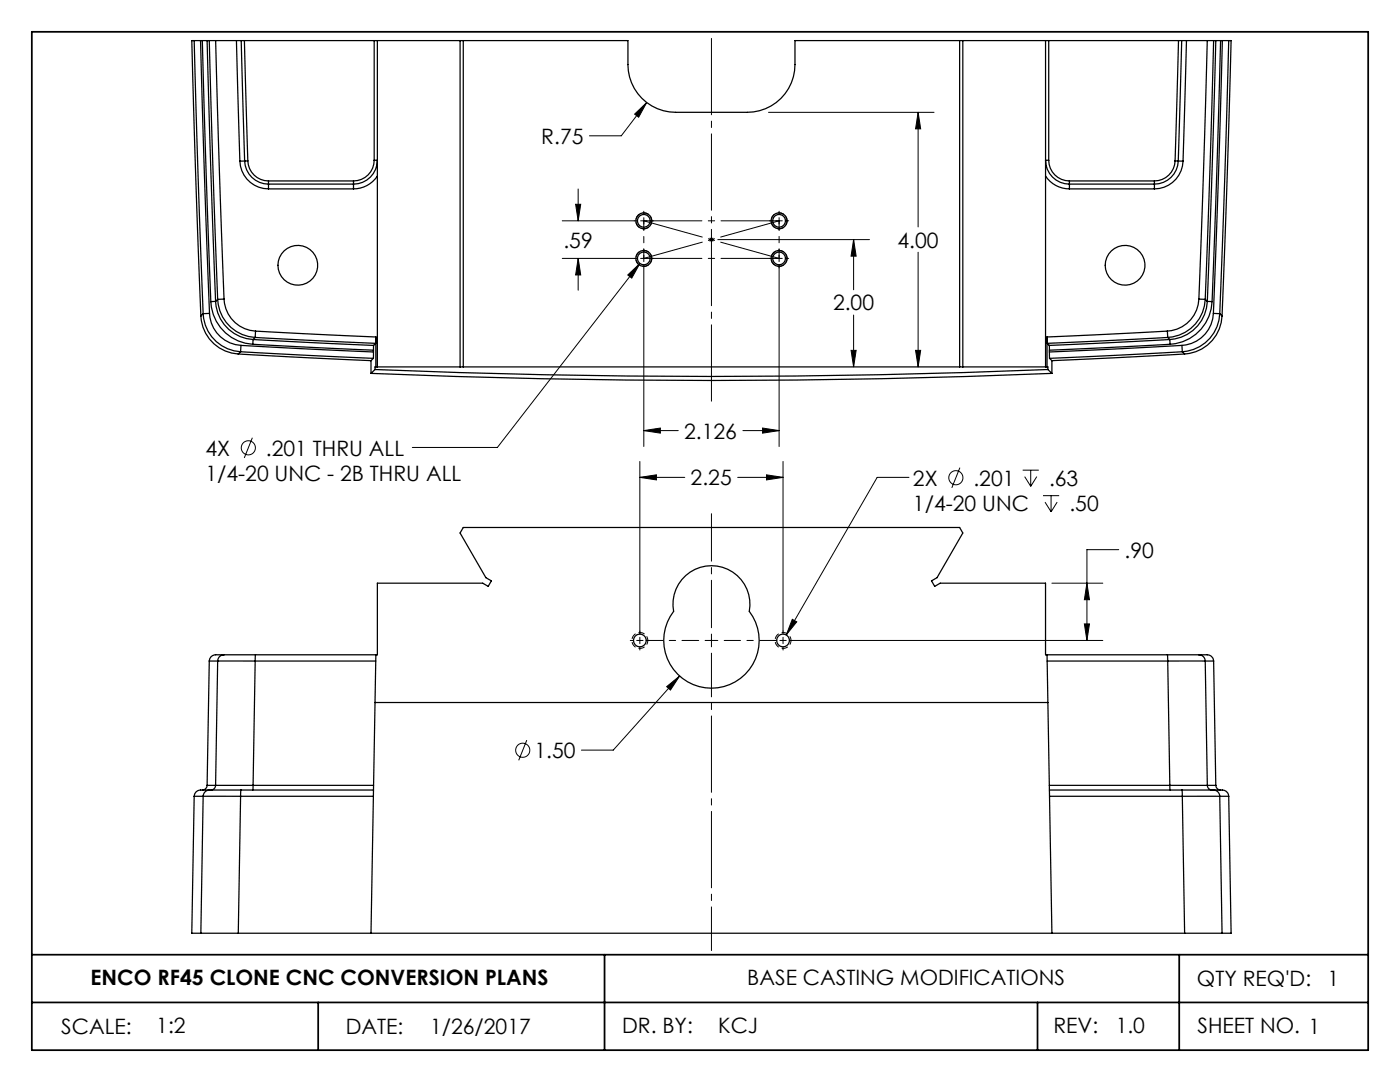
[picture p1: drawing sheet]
<svg xmlns="http://www.w3.org/2000/svg" width="279mm" height="216mm" viewBox="0 0 279 216" stroke-linecap="round" stroke-linejoin="round" font-family="sans-serif">
<g fill="none" stroke="#000" stroke-width=".2">
<path d="M115.4 37.7v6.4M126.7 22.8l2.4-2.3-1.6 2.9zM129.1 20.5l-5.1 6.6h-6.4M153.4 22.4h33M183.2 22.4l.5 3.3h-1zM183.2 22.4v22.9M112.2 51.6h15M112.2 44.1h15M114.9 40.8h1l-.5 3.3zM115.4 51.6l.5 3.3h-1zM115.4 51.6v6.3M125.3 54.9l2.4-2.3-1.6 2.9z"/>
<path d="M127.7 52.6l-28.4 36.7h-17M127.9 51.6h1.2M127.9 44.1h1.2M128.5 42.2v.6M128.5 43.4v1.3M128.5 45.3v.7M128.5 49.7v.6M128.5 50.9v1.3M128.5 52.8v36.3M129.8 51.6h.6M129.8 44.1h.6M141.5 47.8h1"/>
<path d="M141.6 47.5l.7 .7M142 47.3v1M142.3 47.5l-.7 .7M143.3 47.8h30.2M153.6 51.6h.6M153.6 44.1h.6M154.9 51.6h1.2M154.9 44.1h1.2M155.5 42.2v.6M155.5 43.4v1.3M155.5 45.3v.7M155.5 49.7v.6"/>
<path d="M155.5 50.9v1.3M155.5 52.8v36.3M156.8 51.6h.6M156.8 44.1h.6M170.4 47.8v10M170.4 47.8l.5 3.3h-1.1zM183.2 50.3v22.9M169.8 69.9h1.1l-.5 3.3zM170.4 62.9v10.3M182.7 69.9h1l-.5 3.3zM50.4 87.3l-1.6 4.1M127.7 92.1v34.4"/>
<path d="M127.7 95.3h9M127.7 95.3l3.3-.6v1.1zM128.5 85.9l3.3-.5v1zM128.5 85.9h6.9M147.2 95.3h9.1M148.3 85.9h7.2M152.2 85.4l3.3 .5-3.3 .5zM153 94.7l3.3 .6-3.3 .5zM156.3 92.1v33.9M181.4 95.3h-6.3l-18.2 31.4M191.6 93.3l-1.6 4M204.1 93.8h3.2"/>
<path d="M204.5 95.1l1.2 1.9M205.7 93.8v3.2M206.9 95.1l-1.2 1.9M208.2 98.9h3.2M209.8 98.9v3.2M208.6 100.2l1.2 1.9M209.9 116.4h10.2M211 100.2l-1.2 1.9M216.9 116.4l.5 3.3h-1zM223.3 109.7h-6.4v18.1M127.1 127.8h1.2M127.7 127.2v1.2"/>
<path d="M133 137l2.6-2.1-1.8 2.8zM135.6 134.9l-13.2 14.8h-6.4M140.7 127.8h2.6M142 126.5v2.6M155.6 127.8h1.3M156.3 127.2v1.2M157.9 127.8h62.2M158.1 123.6l.9 .5-2.1 2.6zM216.4 124.5h1l-.5 3.3zM105.1 147.7l-1.6 4"/>
<circle cx="49.6" cy="89.4" r="1.41"/>
<circle cx="190.8" cy="95.3" r="1.41"/>
<circle cx="104.3" cy="149.7" r="1.41"/>
</g>
<path d="M130.1 51.6a1.59 1.59 0 0 0-2.4-1.4 1.59 1.59 0 0 0-.1 2.7 1.59 1.59 0 0 0 2.5-1.2v-.1M130.1 44.1a1.59 1.59 0 0 0-2.4-1.4 1.59 1.59 0 0 0-.1 2.7 1.59 1.59 0 0 0 2.5-1.2v-.1M157.1 44.1a1.59 1.59 0 0 0-2.4-1.4 1.59 1.59 0 0 0-.1 2.7 1.59 1.59 0 0 0 2.5-1.2v-.1M157.1 51.6a1.59 1.59 0 0 0-2.4-1.4 1.59 1.59 0 0 0-.1 2.7 1.59 1.59 0 0 0 2.5-1.2v-.1M129.3 127.8a1.59 1.59 0 0 1-2.3 1.4 1.59 1.59 0 0 1-.2-2.7 1.59 1.59 0 0 1 2.5 1.1v.2M157.9 127.8a1.59 1.59 0 0 1-2.4 1.4 1.59 1.59 0 0 1-.1-2.7 1.59 1.59 0 0 1 2.5 1.1v.2" fill="none" stroke="#000" stroke-width=".2" stroke-dasharray="1.3 .6" stroke-dashoffset=".4" stroke-linecap="butt"/>
<path d="M142 80.5v-73.3" fill="none" stroke="#000" stroke-width=".2" stroke-dasharray="15.2 1.3 1.3 1.3" stroke-dashoffset="18.6"/>
<path d="M128.5 51.6h27M128.5 44.1h27" fill="none" stroke="#000" stroke-width=".2" stroke-dasharray="15.2 1.3 1.3 1.3" stroke-dashoffset="3.6"/>
<path d="M128.5 51.6v-7.5M155.5 51.6v-7.5" fill="none" stroke="#000" stroke-width=".2" stroke-dasharray="15.2 1.3 1.3 1.3" stroke-dashoffset="13.4"/>
<path d="M128.5 51.6l27-7.5M128.5 44.1l27 7.5" fill="none" stroke="#000" stroke-width=".2" stroke-dasharray="15.2 1.3 1.3 1.3" stroke-dashoffset="3.1"/>
<path d="M6.3 6.3h266.7v203.2h-266.7zM6.3 190.5h266.7M120.6 190.5v19M235.3 190.5v19M6.3 200h266.7M63.5 200v9.5M207.1 200v9.5" fill="none" stroke="#000" stroke-width=".35"/>
<path d="M126.4 127.8h-.6M127.7 126.5v-.6M127.7 129.1v.6M129 127.8h.6M155 127.8h-.6M156.3 126.5v-.6M156.3 129.1v.6M157.5 127.8h.7" fill="none" stroke="#000" stroke-width=".2" stroke-dasharray="15.2 1.3 1.3 1.3"/>
<path d="M142 125.3v-22.8" fill="none" stroke="#000" stroke-width=".2" stroke-dasharray="15.2 1.3 1.3 1.3" stroke-dashoffset="5.8"/>
<path d="M139.4 127.8h-10.5" fill="none" stroke="#000" stroke-width=".2" stroke-dasharray="15.2 1.3 1.3 1.3" stroke-dashoffset="11.9"/>
<path d="M142 130.3v59.4" fill="none" stroke="#000" stroke-width=".2" stroke-dasharray="15.2 1.3 1.3 1.3" stroke-dashoffset="6.5"/>
<path d="M144.5 127.8h10.4" fill="none" stroke="#000" stroke-width=".2" stroke-dasharray="15.2 1.3 1.3 1.3" stroke-dashoffset="12"/>
<g fill="#000">
<path d="M170.4 47.8l.5 3.3h-1.1zM169.8 69.9h1.1l-.5 3.3z"/>
<path d="M216.9 116.4l.5 3.3h-1zM216.4 124.5h1l-.5 3.3zM127.7 95.3l3.3-.6v1.1zM153 94.7l3.3 .6-3.3 .5zM158.1 123.6l-1.2 3.1 2.1-2.6zM133 137l.8 .7 1.8-2.8zM128.5 85.9l3.3-.5v1zM152.2 85.4l3.3 .5-3.3 .5zM115.4 51.6l.5 3.3h-1zM114.9 40.8h1l-.5 3.3zM125.3 54.9l.8 .6 1.6-2.9zM182.7 69.9h1l-.5 3.3zM183.2 22.4l.5 3.3h-1zM126.7 22.8l.8 .6 1.6-2.9z"/>
</g>
<g fill="none" stroke="#000" stroke-width=".25">
<path d="M38.8 8.1l.7 27.2 1 27.3M40 8.1l.8 27.2 1 27.2M40.4 8.1l1.7 52.1M41.3 8.1l1.7 52M41.8 8.1l1.6 51.6M43 8.1l1.7 51.6M47.2 8.1l.7 24.1M48.1 8.1l.7 24M48.8 8.1l.7 24M74.7 8.1v23.9M75.3 8.1v65.1M91.8 8.1v65.1"/>
<path d="M92.5 8.1v65.1M191.5 8.1v65.1M192.2 8.1v65.1M208.7 8.1v65.1M209.3 8.1v23.9M235.2 8.1l-.7 24M235.8 8.1l-.7 24M236.8 8.1l-.7 24.1M240.9 8.1l-1.6 51.6M242.2 8.1l-1.7 51.6M242.6 8.1l-1.7 52M243.6 8.1l-1.7 52.1"/>
<path d="M243.9 8.1l-.7 27.2-1 27.2M245.2 8.1l-.8 27.2-1 27.3M47.9 32.2a5.7 5.7 0 0 0 5.7 5.5M48.8 32.1l-.9 .1M49.5 32.1h-.7M49.5 32.1a4.1 4.1 0 0 0 4.1 4M53.6 37.7h16.9M53.6 36.1v1.6M53.6 36.1h16.9M70.5 36.1v1.6M74.7 32h.6a4.8 4.8 0 0 1-4.8 4.7h-16.9a4.8 4.8 0 0 1-4.8-4.6M74.7 32a4.1 4.1 0 0 1-4.2 4.1"/>
<path d="M75.3 35.1a5.7 5.7 0 0 1-4.8 2.6M208.7 35.1a5.7 5.7 0 0 0 4.7 2.6M209.3 32h-.6a4.8 4.8 0 0 0 4.7 4.7h17a4.8 4.8 0 0 0 4.7-4.6M209.3 32a4.1 4.1 0 0 0 4.1 4.1M213.4 36.1v1.6M213.4 37.7h17M213.4 36.1h17M230.4 36.1v1.6M234.5 32.1h.6M234.5 32.1a4.1 4.1 0 0 1-4.1 4M235.1 32.1l1 .1M236.1 32.2a5.7 5.7 0 0 1-5.7 5.5"/>
<path d="M43.4 59.7a7.9 7.9 0 0 0 7.5 7.6M43.4 59.7l-.4 .4M44.7 59.7h-1.3M44.7 59.7a6.7 6.7 0 0 0 6.3 6.4M239.3 59.7h1.2M239.3 59.7a6.7 6.7 0 0 1-6.3 6.4M240.5 59.7a7.9 7.9 0 0 1-7.5 7.6M240.5 59.7l.4 .4M40.1 63l-1-27.4-.8-27.5h87v4.8a9.5 9.5 0 0 0 9.5 9.5h14.3a9.5 9.5 0 0 0 9.6-9.5v-4.8h87l-.8 27.5-1 27.4M40.1 63a7.9 7.9 0 0 0 7.5 7.6M40.5 62.6a7.9 7.9 0 0 0 7.5 7.6M40.5 62.6l-.4 .4"/>
<path d="M41.8 62.5l-1.3 .1M41.8 62.5a6.7 6.7 0 0 0 6.3 6.4M42.1 60.2a8.9 8.9 0 0 0 8.4 8.5M43 60.1a7.9 7.9 0 0 0 7.5 7.6M43 60.1l-.9 .1M47.6 70.6l26.4 1.4M48 70.2l26.5 1.3M48 70.2l-.4 .4M48.1 68.9l-.1 1.3M48.1 68.9l26.4 1.3M50.5 68.7l24 1.2M50.5 67.7l24.1 1.2"/>
<path d="M50.5 67.7v1M50.9 67.3l24.1 1.2M50.9 67.3l-.4 .4M51 66.1l-.1 1.2M51 66.1l24 1.1M74 74.5a1628.3 1628.3 0 0 0 135.9 0M74 72v2.5M74.5 71.5l-.5 .5M74.5 70.2v1.3M74.5 69.9v.3M74.6 68.9l-.1 1M74.8 73.7a1628.1 1628.1 0 0 0 134.3 0"/>
<path d="M74.8 73.7v-.5h134.3v.5M74.8 73.7l-.8 .8M75 68.5l-.4 .4M75 67.2v1.3M75 67.2v6M209 67.2v1.3M209 67.2v6M209 68.5l.4 .4M209.1 73.7l.8 .8M209.4 68.9v1M209.4 70.2l.1 1.3M209.4 69.9v.3"/>
<path d="M209.5 71.5l.4 .5M209.9 72v2.5M233 66.1l-24 1.1M233 66.1v1.2M233 67.3l-24 1.2M233 67.3l.5 .4M233.5 67.7l-24.1 1.2M233.5 67.7v1M233.5 68.7l-24.1 1.2M235.9 68.9l-26.5 1.3M235.9 68.9l.1 1.3M236 70.2l-26.5 1.3"/>
<path d="M236 70.2l.4 .4M236.4 70.6l-26.5 1.4M240.9 60.1a7.9 7.9 0 0 1-7.4 7.6M240.9 60.1l1 .1M241.9 60.2a8.9 8.9 0 0 1-8.4 8.5M242.2 62.5l1.2 .1M242.2 62.5a6.7 6.7 0 0 1-6.3 6.4M243.4 62.6a7.9 7.9 0 0 1-7.4 7.6M243.4 62.6l.5 .4M243.9 63a7.9 7.9 0 0 1-7.5 7.6M136.8 114.8a7.7 7.7 0 0 1 9-.9 7.7 7.7 0 0 1 3.7 8.1 9.5 9.5 0 0 1-1.1 12.8 9.5 9.5 0 0 1-12.9 0 9.5 9.5 0 0 1-1.1-12.8 7.7 7.7 0 0 1 2.4-7.2zM41.8 131.9l-.5 24.8"/>
<path d="M41.8 131.9a1.27 1.27 0 0 1 1.2-1.2h32.3v-14.3h21l1.1 .6 .7-1.1-1.1-.6-5.2-8.9 .7-1.1h99l.7 1.1-5.2 8.9-1.1 .6 .6 1.1 1.1-.6h21.1v14.3h32.2a1.27 1.27 0 0 1 1.3 1.2M41.8 131.9h1.6M43.4 131.9h7.5M43.4 131.9l-.4 24.8M44.7 130.7a1.27 1.27 0 0 0-1.3 1.2M50.9 131.9l-.4 24.8M50.9 131.9h24.1M51 130.7l-.1 1.2M75 130.7l-1 55.5M209 130.7l.1 9.5M209 131.9h24M233 130.7v1.2"/>
<path d="M233 131.9l.5 24.8M233 131.9h7.5M239.3 130.7a1.27 1.27 0 0 1 1.2 1.2M240.5 131.9l.4 24.8M240.5 131.9h1.7M242.2 131.9l.4 24.8M38.8 158.9l-.5 27.3h207.4l-.5-27.3M38.8 158.9h1.7M40.5 158.9l-.4 27.3M40.5 158.9h7.5M41.3 156.7v.1a.95 .95 0 0 1-.9 .8M41.3 156.7h1.7"/>
<path d="M41.8 157.6a1.27 1.27 0 0 0-1.3 1.3M43 156.7h7.5M43 156.7a.95 .95 0 0 1-.9 .9M48 158.9l-.4 27.3M48 158.9h26.5M48.1 157.6l-.1 1.3M50.5 156.7v.9M50.5 156.7h24.1M74.5 157.6h-34.5a1.27 1.27 0 0 0-1.2 1.3M74.8 140.2h134.3M209.1 140.2l.8 46M209.4 156.7h24.1"/>
<path d="M209.4 157.6h34.5a1.27 1.27 0 0 1 1.3 1.3M209.5 158.9h26.5M233.5 156.7v.9M233.5 156.7h7.4M235.9 157.6l.1 1.3M236 158.9l.4 27.3M236 158.9h7.4M240.9 156.7a.95 .95 0 0 0 1 .9M240.9 156.7h1.7M242.2 157.6a1.27 1.27 0 0 1 1.2 1.3M242.6 156.7v.1a.95 .95 0 0 0 1 .8M243.4 158.9l.5 27.3"/>
<path d="M243.4 158.9h1.8"/>
<circle cx="59.4" cy="52.9" r="4"/>
<circle cx="128.5" cy="51.6" r="1.28"/>
<circle cx="128.5" cy="44.1" r="1.28"/>
<circle cx="128.5" cy="51.6" r="1.59"/>
<circle cx="128.5" cy="44.1" r="1.59"/>
<circle cx="155.5" cy="51.6" r="1.28"/>
<circle cx="155.5" cy="44.1" r="1.59"/>
<circle cx="155.5" cy="51.6" r="1.59"/>
<circle cx="155.5" cy="44.1" r="1.28"/>
<circle cx="224.5" cy="52.9" r="4"/>
<circle cx="127.7" cy="127.8" r="1.28"/>
<circle cx="156.3" cy="127.8" r="1.28"/>
</g>
<g font-size="4.2">
<text x="108" y="28.7">R.75</text>
<text x="112.5" y="49.4">.59</text>
<text x="179.1" y="49.4">4.00</text>
<text x="166.3" y="61.9">2.00</text>
<text x="136.5" y="87.5">2.126</text>
<text x="41" y="96">1/4-20 UNC - 2B THRU ALL</text>
<text x="41" y="90.9">4X</text>
<text x="53.1" y="90.9">.201 THRU ALL</text>
<text x="137.8" y="96.9">2.25</text>
<text x="182.2" y="102">1/4-20 UNC</text>
<text x="182.2" y="96.9">2X</text>
<text x="194.3" y="96.9">.201</text>
<text x="209.4" y="96.9">.63</text>
<text x="213.4" y="102">.50</text>
<text x="224.4" y="111.3">.90</text>
<text x="106.7" y="151.3">1.50</text>
<text x="18.1" y="196.6">ENCO RF45 CLONE CNC CONVERSION PLANS</text>
<text x="149.1" y="196.6">BASE CASTING MODIFICATIONS</text>
<text x="238.9" y="196.8">QTY REQ'D:</text>
<text x="265" y="196.8">1</text>
<text x="12.2" y="206.3">SCALE:</text>
<text x="31.2" y="206.1">1:2</text>
<text x="69" y="206.3">DATE:</text>
<text x="85.8" y="206.3">1/26/2017</text>
<text x="124.2" y="206.1">DR. BY:</text>
<text x="143.3" y="206.1">KCJ</text>
<text x="210.2" y="206.2">REV:</text>
<text x="222.7" y="206.2">1.0</text>
<text x="239" y="206.2">SHEET NO. 1</text>
</g>
</svg>
